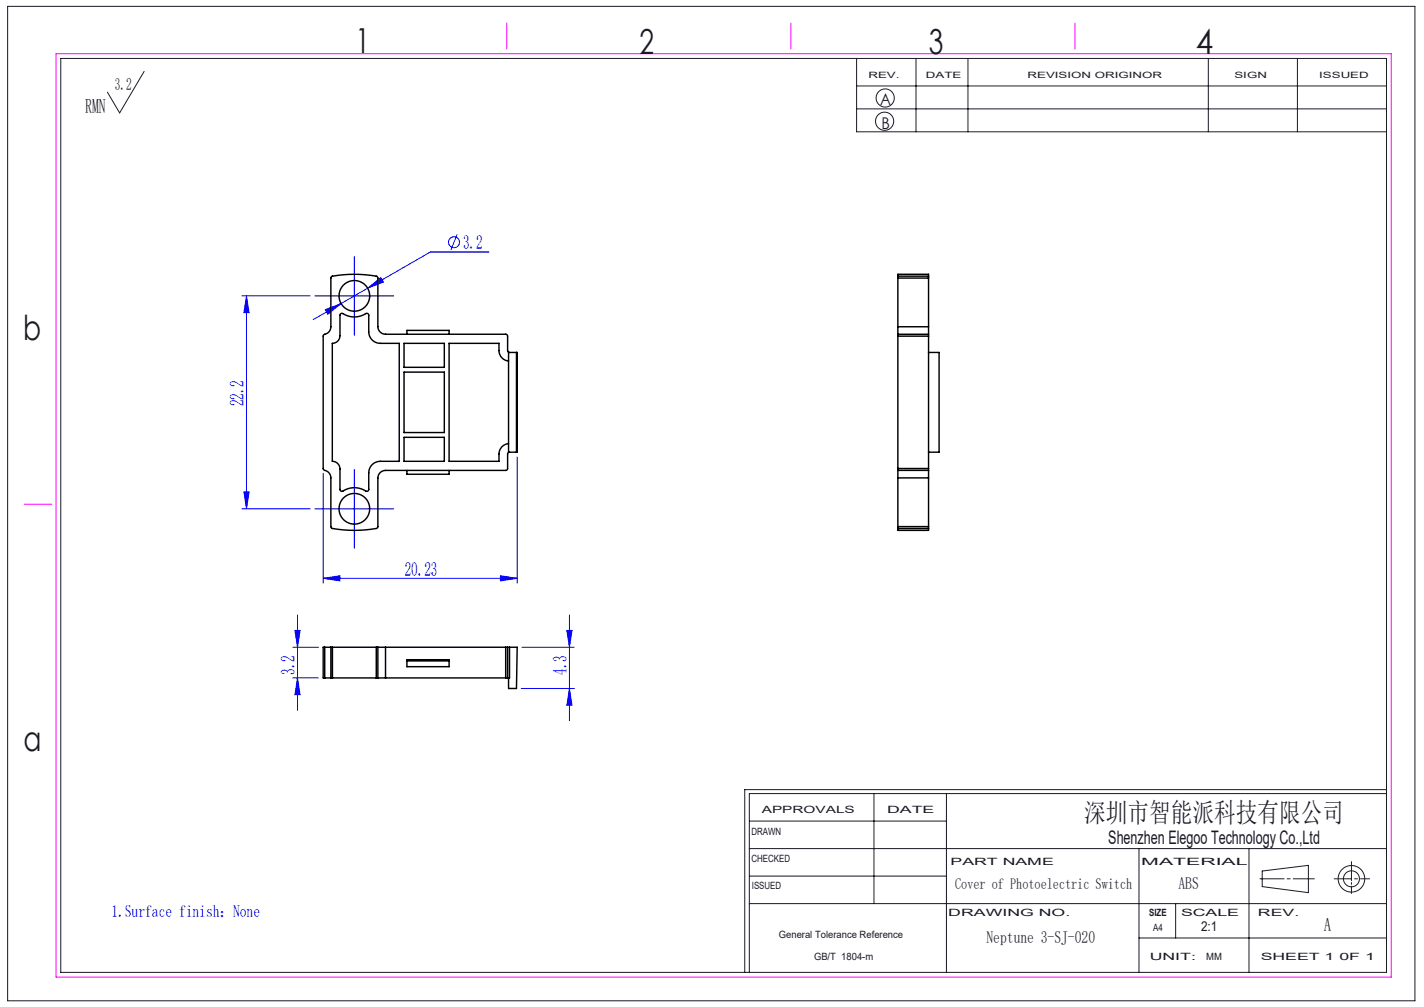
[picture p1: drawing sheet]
<svg xmlns="http://www.w3.org/2000/svg" width="297mm" height="210mm" viewBox="0 0 297 210" stroke-linecap="round" stroke-linejoin="round" font-family="sans-serif">
<g fill="none" stroke="#191924" stroke-width=".21">
<path d="M1.6 1.3h293.5v207.4h-293.5zM12.7 12.2h276.5v190.6h-276.5zM30.1 14.9l-5.1 8.6-2.6-4.3M178.7 12.2v15.3h110.5M178.7 17.9h110.5M191.1 12.2v15.3M201.9 12.2v15.3M252 12.2v15.3M270.6 12.2v15.3M178.7 22.7h110.5M156.3 177h132.9M156.3 171.2h41.1"/>
<path d="M182.3 165.5v22.9M197.4 165.5v37.3M237.6 177v25.8M260.5 177v25.8M281.9 179.7v4M289.2 165.5h-132.9v37.3M289.2 164.7h-133.9v38.1M156.3 188.4h132.9M156.3 182.7h41.1M237.6 195.6h51.6M245.2 188.4v7.2M262.8 183.3h5"/>
<path d="M263.3 181.6l9.6-1.1v5.7l-9.6-1.3zM268.5 183.3h.6M269.7 183.3h4.4M278.3 183.3h3.6M281.9 184v.4M281.9 184.8v1.5M282.5 183.3h.6M283.8 183.3h1.9"/>
<circle cx="184.5" cy="25.3" r="1.89"/>
<circle cx="184.6" cy="20.4" r="1.89"/>
<circle cx="281.9" cy="183.3" r="1.67"/>
<circle cx="281.9" cy="183.3" r="2.77"/>
</g>
<path d="M11.7 11.2h278.5v192.6h-278.5zM105.7 4.8v5.4M165 4.8v5.4M224.2 4.8v5.4M5.1 105.1h5.7" fill="none" stroke="#f0f" stroke-width=".21"/>
<g fill="none" stroke="#00f" stroke-width=".21">
<path d="M73.9 56.7v10M95.3 48.9l-1.3 3.2M102 52.6h-12.2l-24.5 14.1M50.4 61.7h14.3M51.4 61.7v44.4M51.4 61.7l.5 3.5h-1zM67.8 64.6l3.3-1.3-2.7 2.2zM68.9 61.7h10M76.7 60.1l2.7-2.2 .6 .9zM67.4 98.7v22.9M107.9 95.3v26.3M50.4 106.1h14.3"/>
<path d="M50.9 102.6h1l-.5 3.5zM68.9 106.1h10M73.9 101.1v10M61 135h5.4M61.5 131.5h1.1l-.6 3.5zM62 128.2v19.9M67.4 120.6l3.5-.5v1zM67.4 120.6h40.5M104.4 120.1l3.5 .5-3.5 .5zM108.9 135h10.9M118.2 131.5h1.1l-.5 3.5zM118.8 128.2v22.1"/>
<path d="M61 141.4h5.4M62 141.4l.6 3.5h-1.1zM108.7 143.6h11.1M118.8 143.6l.5 3.5h-1.1z"/>
<circle cx="94.7" cy="50.5" r="1.14"/>
</g>
<path d="M73.9 56.7v-3.2M68.9 61.7h-3.2M73.9 66.7v3.2M78.9 61.7h3.2M68.9 106.1h-3.2M73.9 101.1v-3.2M73.9 111.1v3.2M78.9 106.1h3.2" fill="none" stroke="#f00" stroke-width=".21" stroke-dasharray="30.5 1.3 1.3 1.3"/>
<path d="M73.9 56.7v10M68.9 61.7h10M68.9 106.1h10M73.9 101.1v10" fill="none" stroke="#f00" stroke-width=".21"/>
<path d="M73.9 56.7v-3.2M68.9 61.7h-3.2M73.9 66.7v3.2M78.9 61.7h3.2M68.9 106.1h-3.2M73.9 101.1v-3.2M73.9 111.1v3.2M78.9 106.1h3.2" fill="none" stroke="#00f" stroke-width=".21" stroke-dasharray="30.5 1.3 1.3 1.3"/>
<g fill="#00f">
<path d="M67.8 64.6l.6 .9 2.7-2.2zM76.7 60.1l3.3-1.3-.6-.9z"/>
<path d="M51.4 61.7l.5 3.5h-1zM50.9 102.6h1l-.5 3.5zM118.2 131.5h1.1l-.5 3.5zM118.8 143.6l.5 3.5h-1.1zM61.5 131.5h1.1l-.6 3.5zM62 141.4l.6 3.5h-1.1z"/>
<path d="M67.4 120.6l3.5-.5v1zM104.4 120.1l3.5 .5-3.5 .5z"/>
</g>
<g fill="none" stroke="#000" stroke-width=".3">
<path d="M187.3 57.6v.4M187.3 57.6v-.4h6.4v.4M187.3 58v10.1M187.3 58h6.4M187.3 57.6h6.4M193.7 57.6v.4M193.7 58v10.1M71 65.4l.3-.1a4.8 4.8 0 0 0 5.2 0l.3 .1 .1 .3v3.5a2.4 2.4 0 0 0 2.4 2.4h4v24.6h-4a2.4 2.4 0 0 0-2.4 2.4v3.5a.4 .4 0 0 1-.6 .3 4.6 4.6 0 0 0-5 .1l-.3-.1-.1-.3v-4.3a1.6 1.6 0 0 0-1.6-1.6v-24.6a1.6 1.6 0 0 0 1.6-1.6v-4.3zM84.3 71.6h8.4v5h-8.4zM84.3 77.6h8.4v12.6h-8.4zM84.9 69.7v-.8h8.8v.8M106.1 75.3a2.2 2.2 0 0 1-2-2.2v-1.5h-10.4v24.6h10.4a3.5 3.5 0 0 1 .5-3l.7-.5 .8-.2"/>
<path d="M106.1 73.5h1.8v20.8h-1.8zM106.3 73.5l-.4-.3v-3.1l-.4-.4h-25.1a1.6 1.6 0 0 1-1.6-1.6l-.1-10.4a22 22 0 0 0-9.6 0l-.1 10.4a2.12 2.12 0 0 1-1.5 1.8l-.1 27.8 .2 .3a1.67 1.67 0 0 1 1.4 1.7l.1 10.4a22 22 0 0 0 9.6 0l.1-10.4a1.6 1.6 0 0 1 1.6-1.6h25.1l.4-.4v-3.1l.4-.3M107.7 73.5v20.8M187.3 69.7v.4M187.3 68.1v1.6M187.3 69.7h6.4M187.3 70.1v27.6M187.3 70.1h6.4M187.3 68.1h6.4M193.7 69.7v.4M193.7 68.1v1.6M193.7 73.5h2.2v20.8h-2.2"/>
<path d="M193.7 70.1v27.6M84.3 91.2h8.4v5h-8.4zM84.9 98.1v.8h8.8v-.8M187.3 97.7v.4M187.3 98.1v1.6M187.3 98.1h6.4M187.3 97.7h6.4M187.3 99.7v10.1M187.3 99.7h6.4M193.7 97.7v.4M193.7 98.1v1.6M193.7 99.7v10.1"/>
<path d="M187.3 109.8v.4M187.3 110.2v.4h6.4v-.4M187.3 110.2h6.4M187.3 109.8h6.4M193.7 109.8v.4M67.7 135h1.3M67.7 135h-.3v6.4h.3M67.7 135v6.4M69 135h.3M69 135v6.4M69.3 135h9.2M69.3 135v6.4"/>
<path d="M78.5 135h.3M78.5 135v6.4M78.8 135h1.6M78.8 135v6.4M80.4 135v6.4M80.4 135h25.1M84.9 137.6h8.8v1.4h-8.8zM84.9 137.8h8.8M105.5 135h.4M105.5 135v6.4M105.9 135h.4M105.9 135v6.4"/>
<path d="M106.3 135v6.4h-.4M106.3 135h1.6l-.2 8.6h-1.6v-2.2M67.7 141.4h1.3M69 141.4h.3M69.3 141.4h9.2M78.5 141.4h.3M78.8 141.4h1.6M80.4 141.4h25.1M105.5 141.4h.4"/>
<circle cx="73.9" cy="61.7" r="3.2"/>
<circle cx="73.9" cy="106.1" r="3.2"/>
</g>
<g font-size="7.2" fill="#191924">
<text x="74.1" y="11">1</text>
<text x="133.4" y="11.2">2</text>
<text x="193.7" y="11.3">3</text>
<text x="249.4" y="11.3">4</text>
<text x="4.8" y="70.9">b</text>
<text x="4.9" y="156.5">a</text>
</g>
<text font-size="5.6" fill="#191924" x="226.2" y="171.5">深圳市智能派科技有限公司</text>
<text font-size="4.2" fill="#191924" x="17.8" y="23.5">RMN</text>
<g font-size="4.1" fill="#00f">
<text x="96.6" y="52">3.2</text>
<text x="50.8" y="84.7" transform="rotate(-90 50.8 84.7)">22.2</text>
<text x="84.4" y="120">20.23</text>
<text x="61.5" y="140.8" transform="rotate(-90 61.5 140.8)">3.2</text>
<text x="118.2" y="140.8" transform="rotate(-90 118.2 140.8)">4.3</text>
</g>
<g font-size="3.9" fill="#191924">
<text x="231.2" y="176">Shenzhen Elegoo Technology Co.,Ltd</text>
<text x="276.1" y="194.2">A</text>
</g>
<g font-size="3.5" fill="#191924">
<text x="24" y="18.7">3.2</text>
<text x="245.8" y="185.4">ABS</text>
<text x="205.8" y="196.6">Neptune 3-SJ-020</text>
</g>
<text font-size="3.5" fill="#00f" x="23.2" y="191.2">1.Surface finish：None</text>
<g font-size="3.4" fill="#191924">
<text x="183.6" y="22">A</text>
<text x="183.8" y="27">B</text>
</g>
<text font-size="3.2" fill="#191924" x="199.2" y="185.4">Cover of Photoelectric Switch</text>
<text font-size="2.8" fill="#191924" x="250.5" y="194.2">2:1</text>
<g font-size="2.1" fill="#191924">
<text x="158.9" y="169.5">APPROVALS</text>
<text x="185" y="169.5">DATE</text>
<text x="156.7" y="174.2">DRAWN</text>
<text x="156.7" y="179.7">CHECKED</text>
<text x="156.8" y="185.4">ISSUED</text>
<text x="198.2" y="180.4">PART NAME</text>
<text x="238" y="180.4">MATERIAL</text>
<text x="197.8" y="191">DRAWING NO.</text>
<text x="239.7" y="191">SIZE</text>
<text x="246.3" y="191">SCALE</text>
<text x="262.4" y="191">REV.</text>
<text x="162.4" y="195.6">General Tolerance Reference</text>
<text x="240.5" y="194.1">A4</text>
<text x="169.8" y="200.2">GB/T 1804-m</text>
<text x="239.8" y="200.2">UNIT:</text>
<text x="251.6" y="200.2">MM</text>
<text x="262.9" y="200.2">SHEET 1 0F 1</text>
</g>
<g font-size="1.8" fill="#191924">
<text x="181.1" y="16.3">REV.</text>
<text x="193.1" y="16.3">DATE</text>
<text x="214.3" y="16.3">REVISION ORIGINOR</text>
<text x="257.5" y="16.3">SIGN</text>
<text x="275.1" y="16.3">ISSUED</text>
</g>
</svg>
